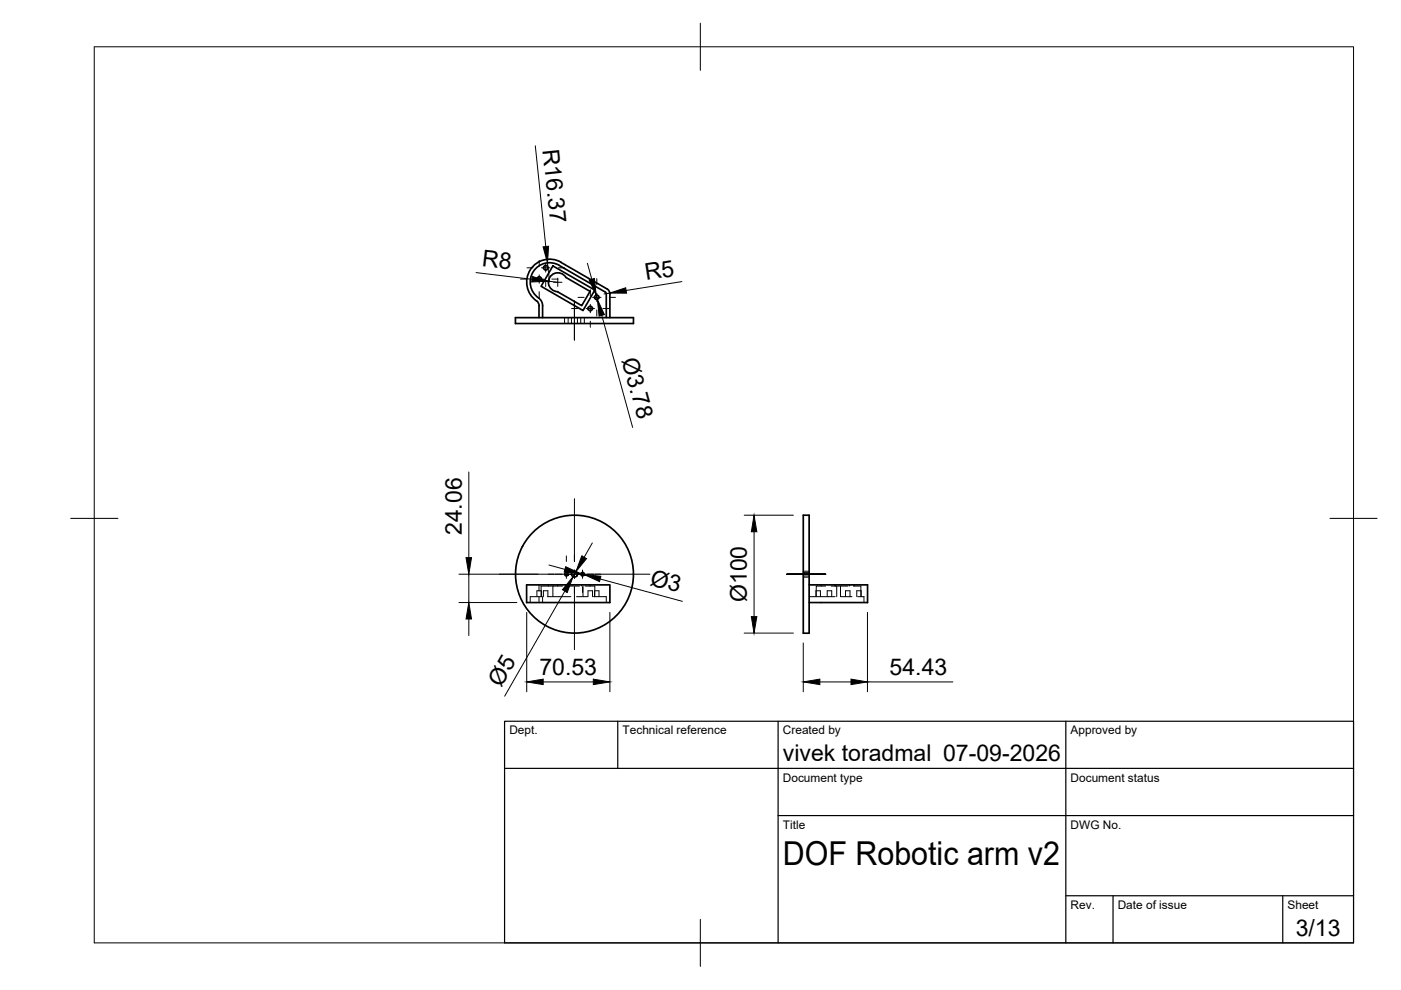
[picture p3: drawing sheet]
<svg xmlns="http://www.w3.org/2000/svg" width="297mm" height="210mm" viewBox="0 0 297 210" stroke-linecap="round" stroke-linejoin="round" font-family="sans-serif">
<!-- layer: Hidden -->
<g fill="none" stroke="#000" stroke-width=".21">
<path d="M119.7 67.3v1.3M120.5 67.3v1.3M121.2 67.3v1.3M122.4 67.3v1.3M123.1 67.3v1.3M123.9 67.3v1.3M113.8 126.5v-1.2h1v1.2M114.3 124v1.3M114.3 126.5v1.3M114.9 126.5h-2.5v1.3M115 126.5v1.3M115.2 126.5v-1.2h1v1.2"/>
<path d="M116.1 126.5h4.9M116.2 124v.3M117.2 124.3h-2.5v2.2M118.2 124v.3M119.3 124.3h-2.1v2.2M120 124v.3M120.5 124.3h2.4M122.2 126.5h2.4M123.3 124v.3M123.6 124.3v2.2M124.1 124.3h2v2.2M124.7 126.5v-1.2h.9v1.2"/>
<path d="M125.1 124v.3M125.8 126.5h2.7v1.3M126 126.5v-1.2h1v1.2M170.3 121.4h1.3M170.3 122.1h1.3M170.3 121.1h1.3M170.3 122.4h1.3M171.6 126.5h5.5M173 126.5v-1.2h.9v1.2M174.1 124v.3M175 124.3h-1.9v2.2M175.4 126.5v-1.2h.9v1.2"/>
<path d="M176.2 124.3h2v2.2M177 124v.3M177.1 124v.3M177.4 124.3v2.2M178.2 124.3h1.6M178.3 126.5h2.3M179.3 126.5v-1.2h.9v1.2M180.1 124v.3M181 124.3h1.5v2.2M181.1 124v.3M181.7 126.5v-1.2h.9v1.2M181.8 126.5h1.4v1.3"/>
</g>
<!-- layer: Visible -->
<g fill="none" stroke="#000" stroke-width=".36">
<path d="M117.2 56.4l8.9 5.1-2.5 4.3-8.9-5.1zM118.6 56.3l9.8 5.7 .1 .3v5M118.6 56.3a4.1 4.1 0 0 0-5.7 1.5 4.1 4.1 0 0 0 1.6 5.6l.5 1v2.9M118.9 55.6l9.8 5.6M118.9 55.6a4.9 4.9 0 0 0-6.5 1.6 4.9 4.9 0 0 0 1.4 6.6M120 58.8l5.1 3-1.8 3-5.1-2.9M120 58.8a2 2 0 0 0-3.5 0 2 2 0 0 0 1.7 3M109.3 67.3h25v1.3h-25zM113.8 63.8l.5 .7v2.8M128.7 61.2a1.26 1.26 0 0 1 .6 1.1v5M170.3 109.2h1.3v25.1h-1.3zM111.7 124h17.6v3.8h-17.6z"/>
<path d="M171.6 124h12.3v3.8h-12.3"/>
<circle cx="114.3" cy="59.2" r=".48"/>
<circle cx="115.7" cy="56.8" r=".48"/>
<circle cx="125.1" cy="65.4" r=".48"/>
<circle cx="126.5" cy="63" r=".48"/>
<circle cx="120.1" cy="121.7" r=".37"/>
<circle cx="121.8" cy="121.7" r=".62"/>
<circle cx="121.8" cy="121.7" r="12.5"/>
<circle cx="123.5" cy="121.7" r=".37"/>
</g>
<!-- layer: BORDER -->
<path d="M20 9.9h267v190h-267zM148.5 4.9v10M15 109.9h10M282 109.9h10M148.5 194.9v10" fill="none" stroke="#000" stroke-width=".21"/>
<!-- layer: TITLEBLOCK -->
<path d="M107 152.9h180v47h-180zM131 152.9v10M165 152.9v47M226 152.9v47M107 162.9h180M165 172.9h122M226 189.9h61M236 189.9v10M272 189.9v10" fill="none" stroke="#000" stroke-width=".25"/>
<!-- layer: Smart Centers -->
<g fill="none" stroke="#000" stroke-width=".21">
<path d="M110.4 59.2h1.3M111.7 56.8h1.3M113.4 59.2h1.8M114.3 55.2v1.3M114.3 58.3v1.8M114.8 56.8h1.8M115.7 52.8v1.3M115.7 55.9v1.8M115.7 59.5v1.3M117 59.2h1.3M117.4 59.9h1.7M118.3 59v1.7"/>
<path d="M118.4 56.8h1.3M126.5 59.1v1.3M114.3 61.8v1.4M121.2 65.4h1.3M121.8 63.8v8.3M122.6 63h1.2M124.3 65.4h1.7M125.2 61.4v1.4M125.2 64.5v1.8M125.2 68.1v1.3M125.6 63h1.8M126.5 62.1v1.8"/>
<path d="M126.5 65.7v1.3M127.8 65.4h1.3M129.2 63h1.3M120.1 117.9v1.2M121.8 105.7v13.4M123.5 117.9v1.2M105.8 121.7h13.3M119.2 121.7h5.2M120.1 120.9v1.7M120.1 124.4v1.2M121.8 120.9v1.7M121.8 124.4v13.3"/>
<path d="M123.5 120.9v1.7M123.5 124.4v1.2M124.5 121.7h13.3M166.8 121.7h8.3z"/>
</g>
<!-- layer: FD_Dimensions -->
<g fill="none" stroke="#000" stroke-width=".21">
<path d="M113.5 30.9l2.2 21.4M100.9 57.8l11.9 1.4M116.1 55.7l.4 4.1M116.3 59.6l2 .3M124.5 55.8l1 3.4M144.6 59.7l-11.9 1.9M126.4 62.6l.3 .9M127.6 66.9l6.5 23.7M129.3 62.1l-1.2 .2M99.4 100.1v18.1M116.4 119.8l3.4 .9M125.6 115.1l-1.8 3.1"/>
<path d="M157.8 109.2h10.4M159.9 112.7v18M97.3 127.8h12.3M97.3 121.7h16.8M99.4 121.7v6.1M99.4 131.2v3.6M111.7 129.9v16.8M119.8 125.3l-12.8 22.3M122.1 121.2l-.6 1.1M123.1 121.6l.8 .2M127.3 122.8l17.4 4.7M129.3 129.9v16.8"/>
<path d="M157.8 134.2h10.4M170.3 136.3v10.4M183.9 129.9v16.8M115.2 144.6h10.6M173.8 144.6h6.6M183.9 144.6h18.1"/>
</g>
<g fill="#000" stroke="#000" stroke-width=".21">
<path d="M112.9 58.6l3.4 1-3.6 .2zM115.1 52.3l1.2-.1-.2 3.5zM124.9 59.4l1.1-.4 .4 3.6zM126.7 63.5l1.4 3.2-1.1 .3zM129.3 62.1l3.4-1.1 .1 1.2zM98.8 118.2h1.2l-.6 3.5zM123.3 117.9l1.1 .5-2.3 2.8zM159.9 109.2l.6 3.5h-1.2zM99.4 127.8l.6 3.4h-1.2zM121.5 122.3l-1.2 3.3-1-.6zM119.9 120.2l3.2 1.4-3.5-.3zM123.9 121.8l3.5 .4-.3 1.1z"/>
<path d="M159.3 130.7h1.2l-.6 3.5zM111.7 144.6l3.5-.6v1.2zM125.8 144l3.5 .6-3.5 .6zM170.3 144.6l3.5-.6v1.2zM180.4 144l3.5 .6-3.5 .6z"/>
</g>
<text font-size="7" x="166" y="183.4">DOF Robotic arm v2</text>
<g font-size="4.9">
<text x="115" y="31.8" transform="rotate(84 115 31.8)">R16.37</text>
<text x="102.1" y="56.5" transform="rotate(7 102.1 56.5)">R8</text>
<text x="137" y="59.4" transform="rotate(-9 137 59.4)">R5</text>
<text x="131.8" y="76.2" transform="rotate(75 131.8 76.2)">Ø3.78</text>
<text x="97.9" y="113.5" transform="rotate(-90 97.9 113.5)">24.06</text>
<text x="137.6" y="124" transform="rotate(15 137.6 124)">Ø3</text>
<text x="158.3" y="127.7" transform="rotate(-90 158.3 127.7)">Ø100</text>
<text x="114.4" y="143.1">70.53</text>
<text x="188.6" y="143.1">54.43</text>
<text x="106.3" y="145.8" transform="rotate(-60 106.3 145.8)">Ø5</text>
<text x="166" y="161.4">vivek toradmal 07-09-2026</text>
<text x="274.7" y="198.6">3/13</text>
</g>
<g font-size="2.5">
<text x="108" y="155.7">Dept.</text>
<text x="132" y="155.7">Technical reference</text>
<text x="166" y="155.7">Created by</text>
<text x="227" y="155.7">Approved by</text>
<text x="166" y="165.7">Document type</text>
<text x="227" y="165.7">Document status</text>
<text x="166" y="175.7">Title</text>
<text x="227" y="175.7">DWG No.</text>
<text x="227" y="192.7">Rev.</text>
<text x="237" y="192.7">Date of issue</text>
<text x="273" y="192.7">Sheet</text>
</g>
</svg>
